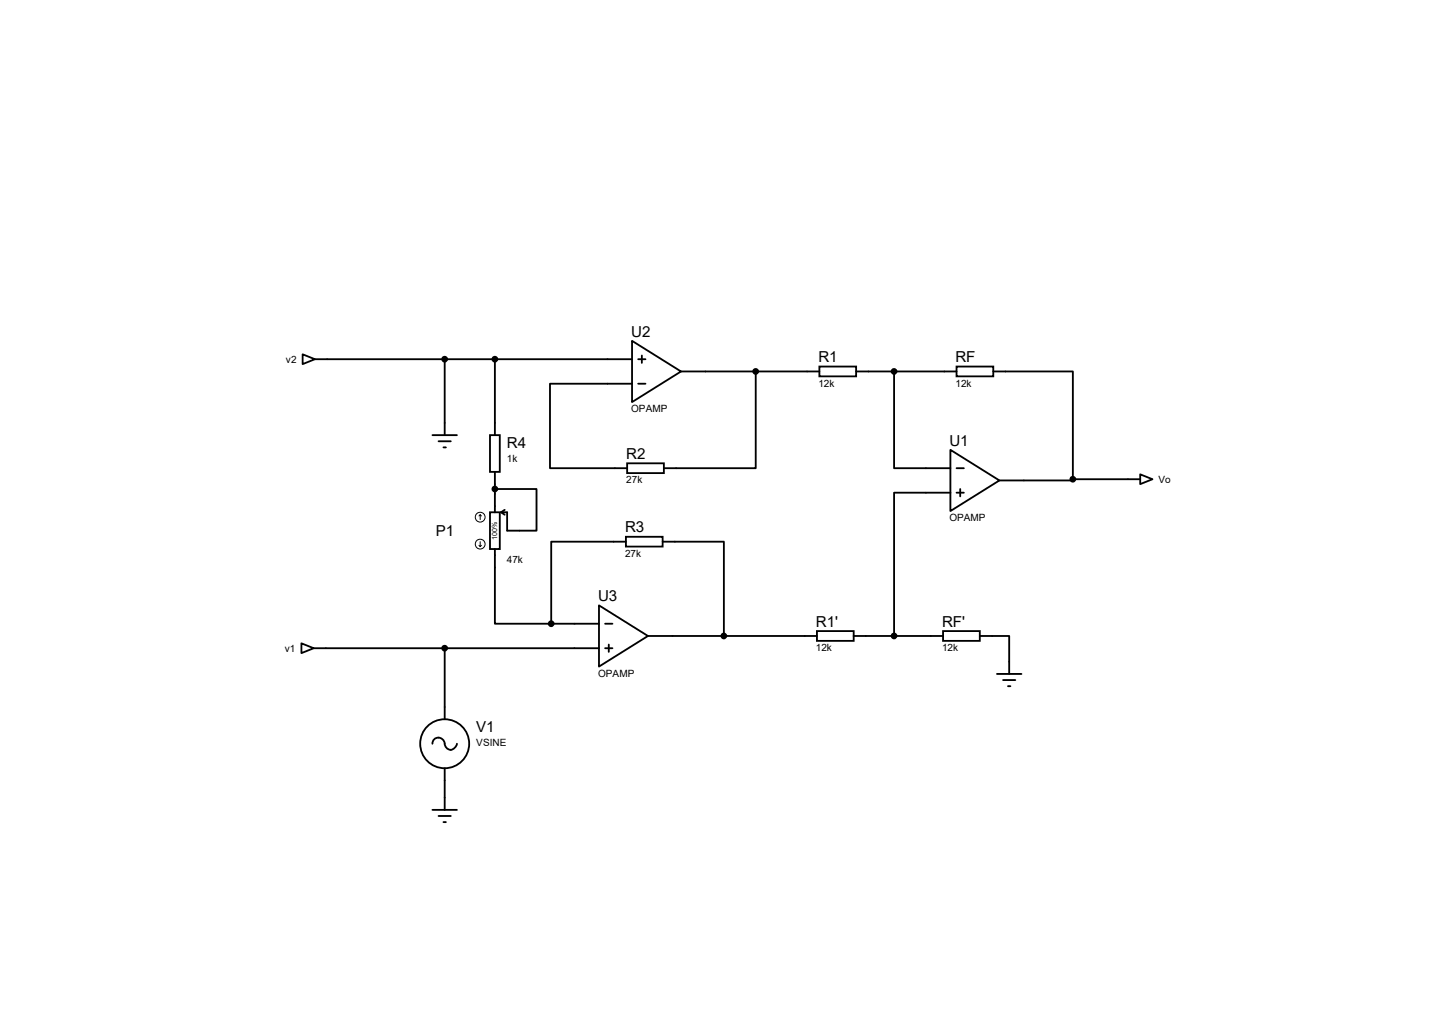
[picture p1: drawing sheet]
<svg xmlns="http://www.w3.org/2000/svg" width="297mm" height="210mm" viewBox="0 0 297 210" stroke-linecap="round" stroke-linejoin="round" font-family="sans-serif">
<g fill="none" stroke="#000" stroke-width=".38">
<path d="M62.8 73.5l2.5 1-2.5 1zM65.3 74.5h65.8M92.2 74.5v15.8M102.7 74.5v15.8M131.1 70.7l10.2 6.3-10.2 6.4zM131.1 79.6h-17v17.5h16M132.4 74.5h1.5M132.4 79.6h1.5M133.1 73.7v1.6M141.3 77h28.7M156.8 77v20.1h-19.1M170 76h7.6v2.1h-7.6z"/>
<path d="M177.6 77h20.8M185.5 77v20.1h11.6M198.4 76h7.6v2.1h-7.6zM206 77h16.5v22.4M89.7 90.3h5.1M91 91.5h2.5M92 92.8h.5M101.6 90.3h2.1v7.6h-2.1zM102.7 97.9v8.4M130.1 96.1h7.6v2h-7.6zM197.1 93.3l10.2 6.4-10.2 6.3zM198.4 97.1h1.5"/>
<path d="M222.5 99.4v.3h-15.2M222.5 99.4h14M236.5 98.4l2.6 1-2.6 1zM101.6 106.3h2.1v7.6h-2.1zM102.7 113.9v15.5h11.6M102.7 101.4h8.6v8.7h-6.1v-3.8h-1.3M103.9 106.3l.8 .5M104.7 105.7l-.8 .6M129.8 111.3h7.7v2.1h-7.7zM129.8 112.4h-15.5v17M137.5 112.4h12.7v19.5M197.1 102.2h-11.6v29.7"/>
<path d="M198.4 102.2h1.5M199.2 101.4v1.6M62.5 133.4l2.6 1.1-2.6 1zM65.1 134.5h59.1M92.2 134.5v14.7M114.3 129.4h9.9M124.2 125.6l10.2 6.3-10.2 6.4zM125.5 134.5h1.5M125.5 129.4h1.5M126.3 133.7v1.5M134.4 131.9h35.1M169.5 130.9h7.6v2h-7.6z"/>
<path d="M177.1 131.9h18.5M195.6 130.9h7.6v2h-7.6zM203.2 131.9h6.1v7.9M206.8 139.8h5.1M89.7 154.3a1.32 1.32 0 0 1 1.5-1.3 1.32 1.32 0 0 1 1.1 1.6 1.26 1.26 0 0 0 1.4 .9 1.26 1.26 0 0 0 1.1-1.2M92.2 159.3v8.7M208.1 141.1h2.5M209.1 142.3h.5M89.7 168h5.1M91 169.2h2.5M92 170.5h.5"/>
<circle cx="92.2" cy="74.5" r=".51"/>
<circle cx="102.7" cy="74.5" r=".51"/>
<circle cx="156.8" cy="77" r=".51"/>
<circle cx="185.5" cy="77" r=".51"/>
<circle cx="222.5" cy="99.4" r=".51"/>
<circle cx="102.7" cy="101.4" r=".51"/>
<circle cx="92.2" cy="134.4" r=".51"/>
<circle cx="114.3" cy="129.4" r=".51"/>
<circle cx="150.2" cy="131.9" r=".51"/>
<circle cx="185.5" cy="131.9" r=".51"/>
<circle cx="92.2" cy="154.3" r="5.1"/>
</g>
<g fill="#000">
<circle cx="92.2" cy="74.5" r=".51"/>
<circle cx="102.7" cy="74.5" r=".51"/>
<circle cx="156.8" cy="77" r=".51"/>
<circle cx="185.5" cy="77" r=".51"/>
<circle cx="222.5" cy="99.4" r=".51"/>
<circle cx="102.7" cy="101.4" r=".51"/>
<circle cx="92.2" cy="134.4" r=".51"/>
<circle cx="114.3" cy="129.4" r=".51"/>
<circle cx="150.2" cy="131.9" r=".51"/>
<circle cx="185.5" cy="131.9" r=".51"/>
</g>
<g fill="none" stroke="#000" stroke-width=".21">
<path d="M99.4 113.1l.2 .3M99.6 106.8l-.2 .2M99.6 106.8l.3 .2M99.6 106.8v1M99.6 112.4v1M99.9 113.1l-.3 .3"/>
<circle cx="99.6" cy="107.3" r="1.02"/>
<circle cx="99.6" cy="112.9" r="1.02"/>
</g>
<g font-size="3.1">
<text x="130.9" y="69.8">U2</text>
<text x="169.8" y="75.2">R1</text>
<text x="198.2" y="75.2">RF</text>
<text x="105.2" y="92.9">R4</text>
<text x="129.9" y="95.2">R2</text>
<text x="196.9" y="92.5">U1</text>
<text x="90.4" y="111.2">P1</text>
<text x="129.7" y="110.4">R3</text>
<text x="124.1" y="124.7">U3</text>
<text x="169.2" y="130">R1'</text>
<text x="195.4" y="130">RF'</text>
<text x="98.8" y="151.8">V1</text>
</g>
<g font-size="2.1">
<text x="59.3" y="75.2">v2</text>
<text x="169.8" y="80.2">12k</text>
<text x="198.2" y="80.2">12k</text>
<text x="130.9" y="85.5">OPAMP</text>
<text x="105.2" y="95.8">1k</text>
<text x="129.9" y="100.2">27k</text>
<text x="240.3" y="100.1">Vo</text>
<text x="196.9" y="108.1">OPAMP</text>
<text x="105.2" y="116.7">47k</text>
<text x="129.7" y="115.4">27k</text>
<text x="59.1" y="135.2">v1</text>
<text x="169.2" y="135">12k</text>
<text x="195.4" y="135">12k</text>
<text x="124.1" y="140.3">OPAMP</text>
<text x="98.8" y="154.7">VSINE</text>
</g>
<text font-size="1.5" x="103.1" y="111.9" transform="rotate(-90 103.1 111.9)">100%</text>
</svg>
